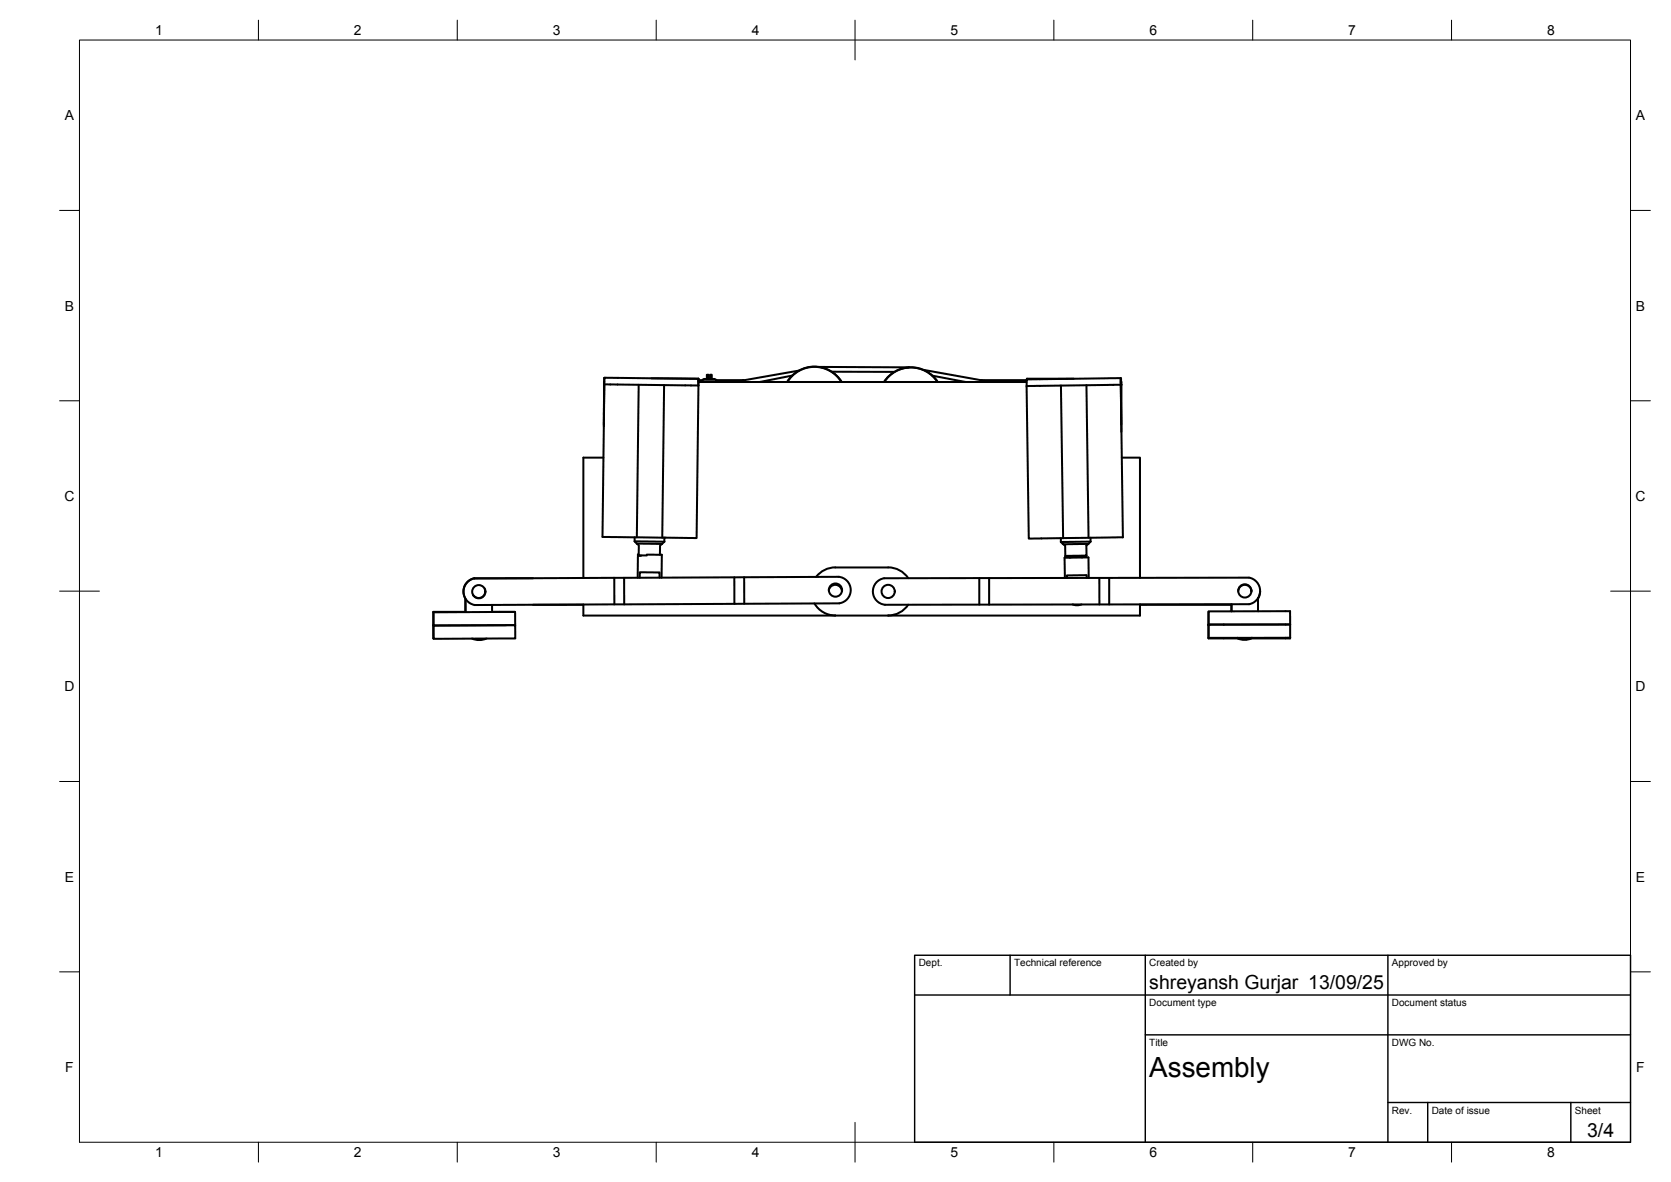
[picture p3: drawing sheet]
<svg xmlns="http://www.w3.org/2000/svg" width="420mm" height="297mm" viewBox="0 0 420 297" stroke-linecap="round" stroke-linejoin="round" font-family="sans-serif">
<!-- layer: Visible -->
<g fill="none" stroke="#000" stroke-width=".51">
<path d="M151.9 95v7.1M151.9 95h.1M160.6 96.7l-.5 38.3M163.8 95.1l11.8 .1M167 96.8l-.5 38.3 8 .1h.7l.4-38.3-23.7-.3 .1-1.7 23.6 .3v1.7M175.6 95.9h1M175.6 95.7h.9M175.6 96h82.5M175.6 95.5h1M176.7 95.4l.4-.2h1.5a1.21 1.21 0 0 1 1.6 .7h-3.6zM176.8 95.8l-.7 .2M177.2 95.9v.1"/>
<path d="M177.7 95.2v-1h.5v1M178.5 95.2v-1h.5v1M179.5 95.9v.1M179.9 95.8l.7 .2M179.9 96l-1.5-.2-1.6 .2M180.1 95.5l7 .1M180.1 95.9h5M180.1 95.7h6M197.9 96a8 8 0 0 1 13.8 0M198 96a8 8 0 0 1 13.6 0M199.2 94.4l-8.2 1.6M200.9 93.1l-16.3 2.9"/>
<path d="M205.9 92.2l22.6 .1M209.1 93.4l15.8 .1M222.3 96a8 8 0 0 1 13.4 0M228.5 92.3h.1M232.2 92.9l17 3.1M234.4 94.4l8.4 1.6M235.8 96a8 8 0 0 0-13.5 0M246.6 95.5h11.5M258.1 97l23.7-.3 .5 38.3-23.6 .3zM266.8 96.9l.5 38.3M270 95.2h-11.8v.1M273.2 96.8l.5 38.3"/>
<path d="M281.8 95l-23.7 .3v1.7M281.8 95v1.7M281.8 95l.1 11.7M281.8 95.2l.1 .8M281.8 96h.2v12.5M281.9 95.2v.8M281.9 96v5.6M151.7 115h-5v30.3M151.8 107.2l.2-10.6-.5 38.3 15 .2M151.9 100.7l-.1 3.6M282.1 115h4.5v30.2M159.6 136l7.4 .1"/>
<path d="M159.6 136l.5 .6M159.6 135v1M160.1 136.6l6.4 .1M160.1 136.6l.5 .4v2.6h2M160.6 139.3h-.2l-.1 5.9M160.6 139.6l.6 .1M162.6 139.4h3.8l-.1 5.8M166.5 136.7l-.5 .4-.1 2.3M167 136.1l-.5 .6M167 135.1v1M266.7 136.2l.6 .6M266.7 135.2v1"/>
<path d="M267.3 136.8l.5 .4 .1 2.5 5.3-.1v-2.5M269 139.8v.4M272.1 139.8v.3M273.2 139.6l-.6 .2h-4.7v-.1M273.7 136.7l-6.4 .1M273.7 136.7l-.5 .4M274.2 135.1v1M274.2 136.1l-7.5 .1M274.2 136.1l-.5 .6M109 153.9l20.5-.1v3.3l-20.5 .1zM109 157.2l20.5-.1 .1 3.4h-20.6zM117 150.4v3.4"/>
<path d="M117.1 150.5v3.3M117.1 153.8h-8.2l.1 6.6M119.3 145.3a3.4 3.4 0 0 0-2.4 4.9M119.3 145.4l91.6-.5a3.4 3.4 0 0 1 3 3.3 3.4 3.4 0 0 1-2.8 3.4M121.9 147.9a1.66 1.66 0 0 1-.8 2.2 1.66 1.66 0 0 1-2.2-.7M123.7 152v1.8M123.7 153.8h5.8M134 145.3l-14.7 .1a3.4 3.4 0 0 0-2.8 3.3 3.4 3.4 0 0 0 2.8 3.3M134 152h12.7M154.5 145.2v6.7M156.9 145.2l.1 6.7M165.8 145.2v-1.3l-4.9-.1-.1 1.4"/>
<path d="M184.6 145.1l.1 6.7M187.1 145.1v6.6M204.8 151.6a6 6 0 0 0 5.2 3.1M208.4 148.3a1.66 1.66 0 0 1 1.8-1.3 1.66 1.66 0 0 1 1.5 1.6M210 142.6h13.3M210 142.6a6 6 0 0 0-4.8 2.4M211 151.6l-91.7 .4M223.3 142.6a6 6 0 0 1 5.1 2.7M228.4 152a6 6 0 0 1-5.1 2.7M246.2 145.3v6.6M248.7 145.3v6.6M271.9 151.9l-.9 .2-1.3-.2"/>
<path d="M273.2 145.2v-.7h-.2l-4.8 .1 .1 .7M273.7 145.2v-5.1h-1.3l-4.7 .1 .1 5.1M276.4 145.2v6.7M278.9 145.2v6.7M286.6 152h23M286.6 151.9v2.8h-139.9v-2.8M303.9 153.8v3.3M303.9 157h3.8M303.9 157v3.4h7.5M309.6 151.9v1.7M314 151.8l-91.5 .2a3.4 3.4 0 0 1-3-3.3 3.4 3.4 0 0 1 2.8-3.4l91.7-.1a3.4 3.4 0 0 1 2.8 3.3 3.4 3.4 0 0 1-2.7 3.3M314.7 148.6a1.66 1.66 0 0 0-1.7-1.6 1.66 1.66 0 0 0-1.7 1.6"/>
<path d="M316.3 150.3v3.3M316.8 148.6l-.1 1.1-.4 .7M324.4 156.9l-16.7 .1M324.4 156.9v-3.3h-1.2h-19.3v3.4M324.4 156.9v3.4h-20.5M122.3 160.5l-1.8 .4-1.8-.4M314.8 160.4l-1.9 .4-1.8-.4M314.8 160.3l-1.9 .4-1.8-.4M324.4 160.3v.1h-10"/>
<circle cx="120.4" cy="148.7" r="1.66"/>
<circle cx="210.1" cy="148.3" r="1.66"/>
<circle cx="223.3" cy="148.6" r="1.66"/>
<circle cx="313" cy="148.5" r="1.66"/>
</g>
<g fill="#000">
<circle cx="281.8" cy="96.7" r=".25"/>
<circle cx="303.9" cy="157.1" r=".25"/>
</g>
<!-- layer: BORDER -->
<g fill="none" stroke="#000" stroke-width=".25">
<path d="M20 10.1h390v276.9h-390zM65 5.1v5M115 5.1v5M165 5.1v5M215 5.1v10M265 5.1v5M315 5.1v5M365 5.1v5M15 52.9h5M410 52.9h5M15 100.7h5M410 100.7h5"/>
<path d="M15 148.6h10M405 148.6h10M15 196.4h5M410 196.4h5M15 244.2h5M410 244.2h5M65 287v5M115 287v5M165 287v5M215 282.1v9.9M265 287v5M315 287v5"/>
<path d="M365 287v5"/>
</g>
<!-- layer: TITLEBLOCK -->
<path d="M230 240.1h180v46.9h-180zM230 250h180M254 240.1v9.9M288 240.1v46.9M349 240.1v46.9M288 260.1h122M349 277.1h61M359 277.1v9.9M395 277.1v9.9" fill="none" stroke="#000" stroke-width=".36"/>
<text font-size="7" x="289" y="270.6">Assembly</text>
<g font-size="4.9">
<text x="289" y="248.5">shreyansh Gurjar 13/09/25</text>
<text x="399.1" y="285.7">3/4</text>
</g>
<g font-size="3.5">
<text x="39" y="8.8">1</text>
<text x="89" y="8.8">2</text>
<text x="139" y="8.8">3</text>
<text x="189" y="8.8">4</text>
<text x="239" y="8.8">5</text>
<text x="289" y="8.8">6</text>
<text x="339" y="8.8">7</text>
<text x="389" y="8.8">8</text>
<text x="16.3" y="30.2">A</text>
<text x="411.3" y="30.2">A</text>
<text x="16.3" y="78">B</text>
<text x="411.3" y="78">B</text>
<text x="16.2" y="125.9">C</text>
<text x="411.2" y="125.9">C</text>
<text x="16.2" y="173.7">D</text>
<text x="411.2" y="173.7">D</text>
<text x="16.3" y="221.6">E</text>
<text x="411.3" y="221.6">E</text>
<text x="16.4" y="269.4">F</text>
<text x="411.4" y="269.4">F</text>
<text x="39" y="290.8">1</text>
<text x="89" y="290.8">2</text>
<text x="139" y="290.8">3</text>
<text x="189" y="290.8">4</text>
<text x="239" y="290.8">5</text>
<text x="289" y="290.8">6</text>
<text x="339" y="290.8">7</text>
<text x="389" y="290.8">8</text>
</g>
<g font-size="2.5">
<text x="231" y="242.9">Dept.</text>
<text x="255" y="242.9">Technical reference</text>
<text x="289" y="242.9">Created by</text>
<text x="350" y="242.9">Approved by</text>
<text x="289" y="252.8">Document type</text>
<text x="350" y="252.8">Document status</text>
<text x="289" y="262.9">Title</text>
<text x="350" y="262.9">DWG No.</text>
<text x="350" y="279.9">Rev.</text>
<text x="360" y="279.9">Date of issue</text>
<text x="396" y="279.9">Sheet</text>
</g>
</svg>
